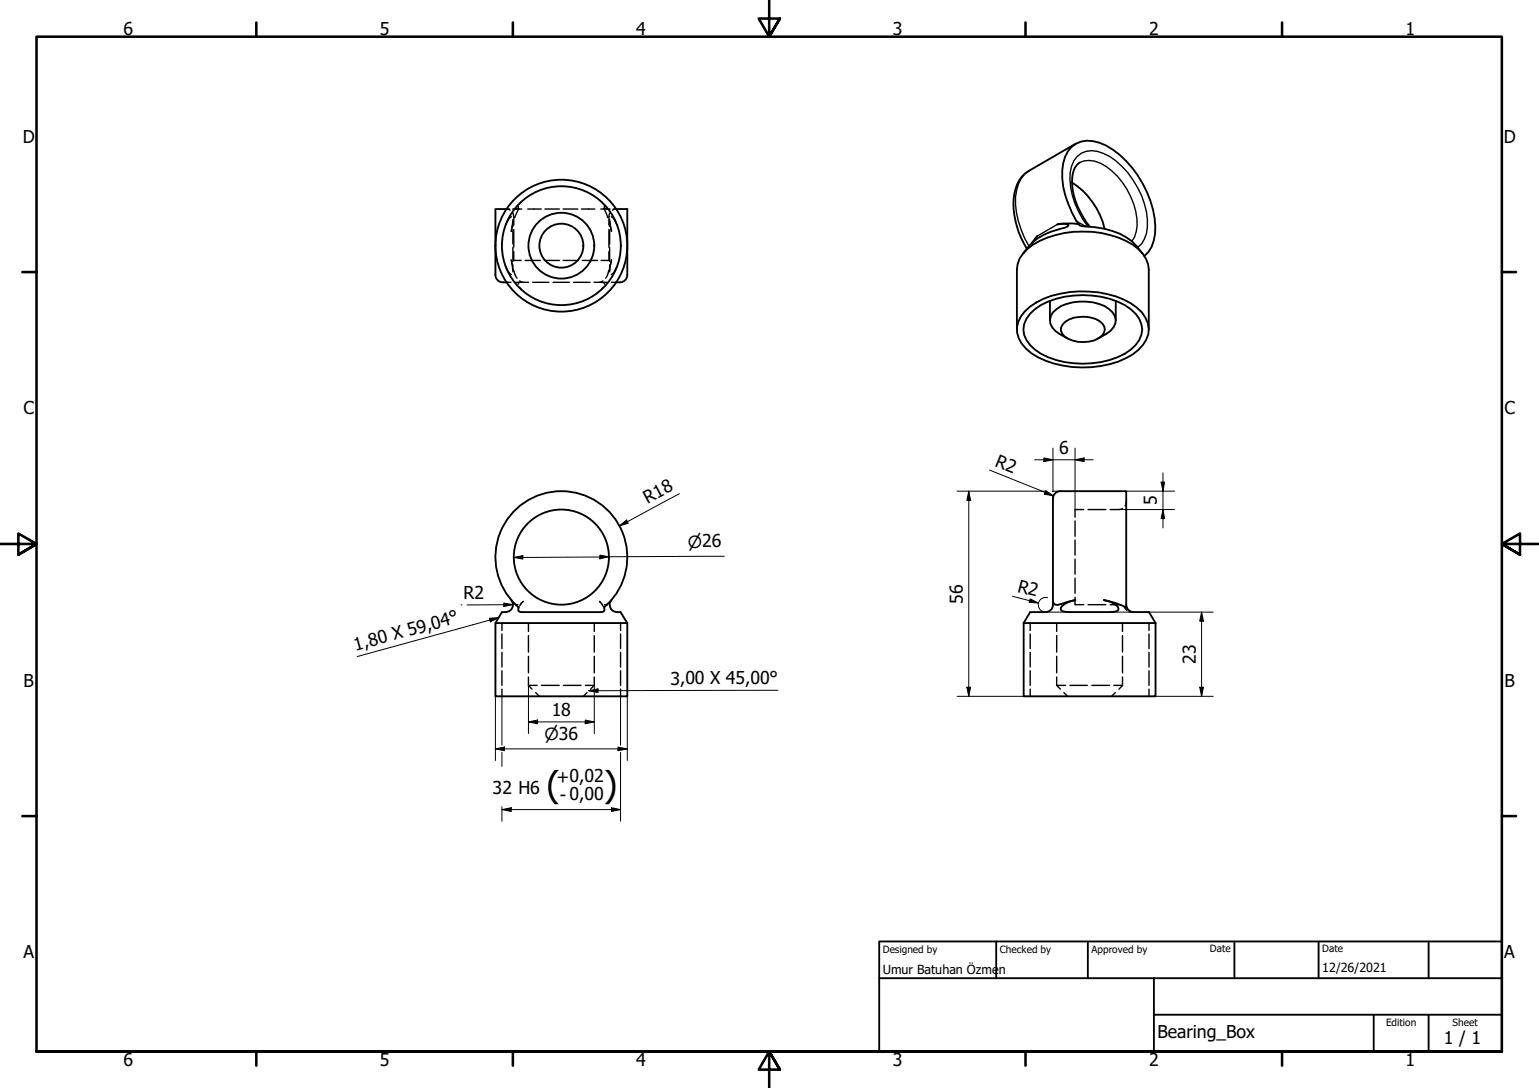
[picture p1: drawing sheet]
<svg xmlns="http://www.w3.org/2000/svg" width="420mm" height="297mm" viewBox="0 0 420 297" stroke-linecap="round" stroke-linejoin="round" font-family="sans-serif">
<!-- layer: Hidden (ISO) -->
<g fill="none" stroke="#000" stroke-width=".38">
<path d="M138.2 57.1l1.1 .3M138.3 57.1h.8M139.6 59.2a3.5 3.5 0 0 0-1.6 2.3M140 58.1l.3 1v2.4M140 57.1h2.4M140 59.9v1.9M141 57l-.2 .1M141.5 56.2l.1 .7M141.5 57l-1 2.4M141.6 56.9l-.2 .1M141.6 56.9v.1M142.4 55.1l-.5 .5"/>
<path d="M144.1 57.1h3.7M148.8 57.1h3.9M153.7 57.1h4M158.7 57.1h3.7M164 57.1h2.6M164.1 55.1l.5 .5M164.9 56.9l1 2.5M164.9 56.9l.3 .1M165 56.2l-.1 .7M165.4 57l.3 .1M166.4 59.9v1.9M166.6 58.1l-.4 1v2.4"/>
<path d="M166.9 59.2a3.5 3.5 0 0 1 1.6 2.3M167.4 57.1h.8l-.9 .3M138 72.7a3.5 3.5 0 0 0 1.6 2.3M138.3 77.1h1.2M139.9 72.4l-.3-1.4 .4 2.8M140 60.4l-.4 2.8 .5-2.5M140 62.8v3.8M140 67.5v3.9M140 72.3v1.9M140.2 73.7l.5 1.4 .5 .8M140.3 62.7v4.8M140.3 68.7v2.4h2"/>
<path d="M140.8 77.1h3.5M141.8 78.4l.6 .6M141.9 76.7l.9 .4M142 77.1l-.4 .1-.1 .4M143.4 71.1h4.1M145.4 77.1h4.5M148.6 71.1h4.1M151 77.1h4.4M153.7 71.1h4.2M156.6 77.1h4.5M158.9 71.1h4.2M162.2 77.1h3.5"/>
<path d="M164.4 77.1l.5 .1 .1 .4M164.6 76.7l-.9 .4M164.7 78.4l-.6 .6M166.2 73.7l-.3 1.4-.5 .8M166.2 62.7v4.8M166.2 68.7v2.4h-2.1M166.4 62.8v3.8M166.4 67.5v3.9M166.4 72.3v1.9M166.5 60.4l.4 2.8-.5-2.5M166.6 72.4l.3-1.4-.4 2.8M166.9 77.1h1.3"/>
<path d="M168.5 72.7a3.5 3.5 0 0 1-1.6 2.3M295.8 139.1h-2.3v2.1M297.1 139.1h4.8M306.5 138.8l-1 .3h-2.4M307.5 137.1l-.4 1M293.5 142.2v4.2M293.5 147.4v4.2M293.5 152.6v4.2M293.5 157.8v4.2M137 170.1v2M137 173.1v4M137 178.1v4"/>
<path d="M140.7 165l.7 .1M141.7 165.6l-.1 .2M142.3 164.8l-.4 .5M142.6 164.5l.2-.3-.6 .6M144.3 170.1v2.3M144.3 173.5v4.5M144.3 179.2v4.5M162.2 170.1v2.3M162.2 173.5v4.5M162.2 179.2v4.5M164 164.5l-.3-.3 .6 .6M164.2 164.8l.4 .5"/>
<path d="M164.7 165.6l.2 .2M165.9 165l-.9 .1M169.4 170.1v2M169.4 173.1v4M169.4 178.1v4M281.2 170.1v2M281.2 173.1v4M281.2 178.1v4M288.5 170.1v2.3M288.5 173.5v4.5M288.5 179.2v4.5M293.5 163.1v2h2.3"/>
<path d="M297.1 165.1h4.8M303.1 165.1l3 .1M306.5 170.1v2.3M306.5 173.5v4.5M306.5 179.2v4.5M306.8 165.6l.9 1.1M308.2 167l.9 .1M309.3 167.1h.2M313.7 170.1v2M313.7 173.1v4M313.7 178.1v4M137 183.1v4"/>
<path d="M137 188.1v2M144.3 187.1h2.3M144.3 187.1l.9 1M144.3 184.8v2.3M146.2 189.1l1.1 1M147.8 187.1h4.9M153.9 187.1h4.7M159.8 187.1h2.4M160.3 189.1l-1 1M162.2 187.1l-1 1M162.2 184.8v2.3M169.4 183.1v4"/>
<path d="M169.4 188.1v2M281.2 183.1v4M281.2 188.1v2M288.5 187.1h2.4M288.5 187.1l1 1M288.5 184.8v2.3M290.4 189.1l1.1 1M292.1 187.1h4.8M298.1 187.1h4.8M304.1 187.1h2.4M304.5 189.1l-1 1M306.5 187.1l-1 1"/>
<path d="M306.5 184.8v2.3M313.7 183.1v4M313.7 188.1v2"/>
</g>
<!-- layer: Visible (ISO) -->
<g fill="none" stroke="#000" stroke-width=".51">
<path d="M293.7 39.2l-12.7 7.4a9.9 9.9 0 0 0-4.3 9.1 24.2 24.2 0 0 0 3.7 12.2M138.3 57.1h-3v18a2.25 2.25 0 0 0 3 2M168.2 57.1h3.1v18a2 2 0 0 1-2 2M292.7 49.8a20.8 20.8 0 0 1 8.9 12.7M294.8 44.4a5.5 5.5 0 0 0-2.1 5.2 20.5 20.5 0 0 0 4.8 12.2M168.2 77.1h1M282.6 65.1l.6-.7-1.5 1.9M294.6 61.2a1.79 1.79 0 0 0 1.8 .6 21.4 21.4 0 0 1 12.7 4.1l2.8 3.3M294.6 61.2h-.2a18.4 18.4 0 0 0-5.7 .1 3.7 3.7 0 0 1 3 .2 2.63 2.63 0 0 1-1.9 .9 16.2 16.2 0 0 0-10.5 6.8M294.6 61.2a23.2 23.2 0 0 1-4.3-16.6 7 7 0 0 1 9.9-5.6 23.2 23.2 0 0 1 11.8 11.2 24.5 24.5 0 0 1 3.3 13.7 8.4 8.4 0 0 1-2.9 6M277.6 90v-16.4a9.5 9.5 0 0 1 6.2-7.8 28.2 28.2 0 0 1 25.4 1 8.9 8.9 0 0 1 4.4 6.8v16.4M279.8 85a22.6 22.6 0 0 1 17.4-5.4 21.1 21.1 0 0 1 14.6 5.7 6.8 6.8 0 0 1-1 10.2 21.4 21.4 0 0 1-12.9 4.8 27 27 0 0 1-16.3-3.9 8.5 8.5 0 0 1-4-7l.4-1.5 .7-1.5z"/>
<path d="M281.2 85.7a19.2 19.2 0 0 1 14.4-5.1 21.6 21.6 0 0 1 13.1 3.8 6.4 6.4 0 0 1 1.4 9.8 18.2 18.2 0 0 1-12 5 23 23 0 0 1-15.6-3.8 6.9 6.9 0 0 1-2.9-6.9l.6-1.5zM286.6 82.2v5.3M290.1 88.6a8.1 8.1 0 0 1 8.9-1.6 3.1 3.1 0 0 1 2.4 3.9 7 7 0 0 1-7.1 2.4 5.5 5.5 0 0 1-4.7-3l.1-.9zM291.4 92.4a7.4 7.4 0 0 1-4.6-4 3.7 3.7 0 0 1 1.7-4 13.2 13.2 0 0 1 11.5-1.4 6.2 6.2 0 0 1 4.6 4.3 4.5 4.5 0 0 1-2.6 3.9l-2.2 1.2M304.6 82.2v5.3M287.5 136.1v29a2.06 2.06 0 0 1-2 2h-4.3l-1.7 3M289.5 134.1a2 2 0 0 0-2 2M289.5 134.1h18v31a2.05 2.05 0 0 0 2 2h4.2l1.8 3M135.3 170.1v20h36v-20M139.6 163.8a2.02 2.02 0 0 1 .2 2.1 2.02 2.02 0 0 1-1.8 1.2h-1l-1.7 3h36l-1.9-3a2.21 2.21 0 0 1-2.3-.5 2.21 2.21 0 0 1-.5-2.2l.3-.6M165.7 165.1l-.8 .7v1.1l-.8 .2h-21.7l-.9-.3 .1-1a18 18 0 0 1-1.7-25.8 18 18 0 0 1 25.9-.8 18 18 0 0 1-.1 25.9M279.5 170.1v20h36v-20"/>
<path d="M279.5 170.1h36M287.5 164.2l.2 .6 .4 .3h.6l4.9-1.3a4.6 4.6 0 0 0-4 2.5l.5 .6 1.7 .2h11.3l1.8-.2 .5-.6a4.6 4.6 0 0 0-4-2.5l3.1 .8 3.1 1.2"/>
<circle cx="153.3" cy="67.1" r="16.2"/>
<circle cx="153.3" cy="67.1" r="9"/>
<circle cx="153.3" cy="67.1" r="6"/>
<circle cx="153.3" cy="67.1" r="18"/>
<circle cx="153.3" cy="152.1" r="13"/>
</g>
<!-- layer: Visible Narrow (ISO) -->
<path d="M281 46.6a9.6 9.6 0 0 0-3.8 9.2 26.1 26.1 0 0 0 3.7 11.4M294.8 44.4a6.9 6.9 0 0 1 7.2 1.1 20.4 20.4 0 0 1 8.5 16.1l-.7 3.1-.8 1.2M288.7 61.3l-5.5 3.1M293.9 60.4l2.5 1.4M297 61.8a22 22 0 0 1-4.8-14.7 5.9 5.9 0 0 1 7.4-5.8 17.2 17.2 0 0 1 9.7 7.8 20.4 20.4 0 0 1 3.7 14.6l-1.3 2.9-1.1 .9" fill="none" stroke="#000" stroke-width=".38"/>
<!-- layer: Visible (ISO) -->
<circle cx="282.6" cy="65.1" r=".25" fill="#000"/>
<!-- layer: Border (ISO) -->
<g fill="none" stroke="#000" stroke-width=".7">
<path d="M70 6.1v3.9M140 6.1v3.9M210 0v10l-2.9-4.9h5.8l-2.9 4.9 2.9-4.9M280 6.1v3.9M350 6.1v3.9M6.1 74.3h3.9M410 74.3h3.9M0 148.5h10l-5-2.8v5.7l5-2.9-5 2.9M420 148.5h-10l5-2.8v5.7l-5-2.9 5 2.9M6.1 222.8h3.9M410 222.8h3.9M10 287.1v-277.1h400v277.1h-400h400"/>
<path d="M70 287.1v3.8M140 287.1v3.8M212.9 292l-2.9-4.9 2.9 4.9h-5.8l2.9-4.9v9.9M280 287.1v3.8M350 287.1v3.8"/>
</g>
<!-- layer: Title (ISO) -->
<path d="M240 257h170v30.1h-170zM272 257v10.1M297 257v10.1M337 257v10.1M360 257v10.1M390 257v10.1M240 267.1h170M315 277h95M315 267.1v20M375 277v10.1M390 277v10.1" fill="none" stroke="#000" stroke-width=".51"/>
<!-- layer: Dimension (ISO) -->
<g fill="none" stroke="#000" stroke-width=".27">
<path d="M185.5 134.8l-16.4 8.8M261.3 134.1h24.3M264.5 134.1l.5 2.5h-1zM264.5 134.1v56M270.1 128.3l17.5 7.1M282.4 125.5h16M285 125l2.5 .5-2.5 .5zM285.5 134l2.1 1.4-2.5-.5zM287.2 134.1h2.3M287.5 122.4v11.8M287.5 135.4v.7M293.5 125.5l2.5-.5v1z"/>
<path d="M293.5 122.4v16.7M305.5 139.1h15.2M307.5 134.1h13.2M317 131.6h.9l-.4 2.5zM317.5 139.1l.4 2.5h-.9zM317.5 129.1v15M140.3 152.2l2.4-.5v.9zM163.8 151.6l2.4 .4-2.4 .6zM169.1 143.6l2-1.6 .4 .9zM197.7 151.9l-57.4 .3M125.9 165.1h.2M137.5 164.6l2.5 .5-2.5 .5z"/>
<path d="M140 165.1h-12.5M276.4 162.8l7.1 1.8M281.2 163.5l2.3 1.1-2.5-.1zM286 163.2a2 2 0 0 0-2.5 1.7 2 2 0 0 0 2 2.2h45.7M328 167.1l.5 2.5h-1zM328 167.1v23M135.3 190.1v17.5M137 190.1v13.3M144.3 197.1l2.4-.5v1zM144.3 197.1h17.9M144.3 187.1v13.2M159.8 196.6l2.4 .5-2.4 .5z"/>
<path d="M162.2 187.1v13.2M169.4 190.1v13.3M171.3 190.1v17.5M261.3 190.1h18.2M264 187.6h1l-.5 2.5zM315.5 190.1h15.7M327.5 187.6h1l-.5 2.5zM135.3 204.5l2.4-.6v1.1zM135.3 204.5h36M137 205.4v3.8M168.7 203.9l2.6 .6-2.6 .5zM169.4 205.4v18.8"/>
<path d="M137 221l2.6-.5v1zM137 221h32.4M137 220.3v3.9M166.9 220.5l2.5 .5-2.5 .5z"/>
</g>
<g fill="#000">
<path d="M264.5 134.1l.5 2.5h-1z" fill-rule="evenodd"/>
<path d="M285 125l2.5 .5-2.5 .5z" fill-rule="evenodd"/>
<path d="M285.5 134l2.1 1.4-2.5-.5z" fill-rule="evenodd"/>
<path d="M293.5 125.5l2.5-.5v1z" fill-rule="evenodd"/>
<path d="M317 131.6h.9l-.4 2.5z" fill-rule="evenodd"/>
<path d="M140.3 152.2l2.4-.5v.9z" fill-rule="evenodd"/>
<path d="M163.8 151.6l2.4 .4-2.4 .6z" fill-rule="evenodd"/>
<path d="M169.1 143.6l2-1.6 .4 .9z" fill-rule="evenodd"/>
<path d="M317.5 139.1l.4 2.5h-.9z" fill-rule="evenodd"/>
<path d="M137.5 164.6l2.5 .5-2.5 .5z" fill-rule="evenodd"/>
<path d="M281.2 163.5l2.3 1.1-2.5-.1z" fill-rule="evenodd"/>
<path d="M328 167.1l.5 2.5h-1z" fill-rule="evenodd"/>
<path d="M144.3 197.1l2.4-.5v1z" fill-rule="evenodd"/>
<path d="M159.8 196.6l2.4 .5-2.4 .5z" fill-rule="evenodd"/>
<path d="M264 187.6h1l-.5 2.5z" fill-rule="evenodd"/>
<path d="M327.5 187.6h1l-.5 2.5z" fill-rule="evenodd"/>
<path d="M135.3 204.5l2.4-.6v1.1z" fill-rule="evenodd"/>
<path d="M168.7 203.9l2.6 .6-2.6 .5z" fill-rule="evenodd"/>
<path d="M137 221l2.6-.5v1z" fill-rule="evenodd"/>
<path d="M166.9 220.5l2.5 .5-2.5 .5z" fill-rule="evenodd"/>
</g>
<!-- layer: Symbol (ISO) -->
<path d="M133.6 168.8l2.5-.2-2.2 1.2zM136.1 168.6l-38.6 10.6M160.7 188.6l2.6-.5v1zM212.4 188.5l-51.7 .1" fill="none" stroke="#000" stroke-width=".27"/>
<g fill="#000">
<path d="M133.6 168.8l2.5-.2-2.2 1.2z" fill-rule="evenodd"/>
<path d="M160.7 188.6l2.6-.5v1z" fill-rule="evenodd"/>
</g>
<g font-size="9.7">
<text x="149.2" y="217.5">(</text>
<text x="164.8" y="217.5">)</text>
</g>
<g font-size="4.8">
<text x="33.7" y="9.6">6</text>
<text x="103.7" y="9.6">5</text>
<text x="173.7" y="9.6">4</text>
<text x="243.7" y="9.6">3</text>
<text x="313.7" y="9.6">2</text>
<text x="383.7" y="9.6">1</text>
<text x="6.2" y="38.9">D</text>
<text x="410.5" y="38.9">D</text>
<text x="6.4" y="113.1">C</text>
<text x="410.7" y="113.1">C</text>
<text x="289.2" y="123.9">6</text>
<text x="271.4" y="127.2" transform="rotate(22 271.4 127.2)">R2</text>
<text x="176.8" y="137.6" transform="rotate(-28 176.8 137.6)">R18</text>
<text x="315.8" y="137.9" transform="rotate(-90 315.8 137.9)">5</text>
<text x="277.6" y="161.5" transform="rotate(14 277.6 161.5)">R2</text>
<text x="126.6" y="163.6">R2</text>
<text x="262.9" y="164.8" transform="rotate(-90 262.9 164.8)">56</text>
<text x="97.1" y="177.7" transform="rotate(-15 97.1 177.7)">1,80 X 59,04°</text>
<text x="326.5" y="181.2" transform="rotate(-90 326.5 181.2)">23</text>
<text x="6.4" y="187.4">B</text>
<text x="183" y="186.9">3,00 X 45,00°</text>
<text x="410.7" y="187.4">B</text>
<text x="150.6" y="195.5">18</text>
<text x="152" y="213.7">+0,02</text>
<text x="134.5" y="216.6">32 H6</text>
<text x="152.8" y="218.6">- 0,00</text>
<text x="6.4" y="261.7">A</text>
<text x="410.7" y="261.7">A</text>
<text x="316" y="283.3">Bearing_Box</text>
<text x="394.2" y="285">1 / 1</text>
<text x="33.7" y="290.9">6</text>
<text x="103.7" y="290.9">5</text>
<text x="173.7" y="290.9">4</text>
<text x="243.7" y="290.9">3</text>
<text x="313.7" y="290.9">2</text>
<text x="383.7" y="290.9">1</text>
</g>
<g font-size="4.6">
<text x="187.8" y="149.5">⌀26</text>
<text x="148.7" y="202">⌀36</text>
</g>
<g font-size="3.4">
<text x="241" y="266">Umur Batuhan Özme</text>
<text x="272.7" y="266">n</text>
<text x="361" y="265.5">12/26/2021</text>
</g>
<g font-size="2.7">
<text x="241" y="260.1">Designed by</text>
<text x="273" y="260.1">Checked by</text>
<text x="298" y="260.1">Approved by</text>
<text x="330.3" y="260">Date</text>
<text x="361" y="260">Date</text>
<text x="378.4" y="280.1">Edition</text>
<text x="396.6" y="280.1">Sheet</text>
</g>
</svg>
